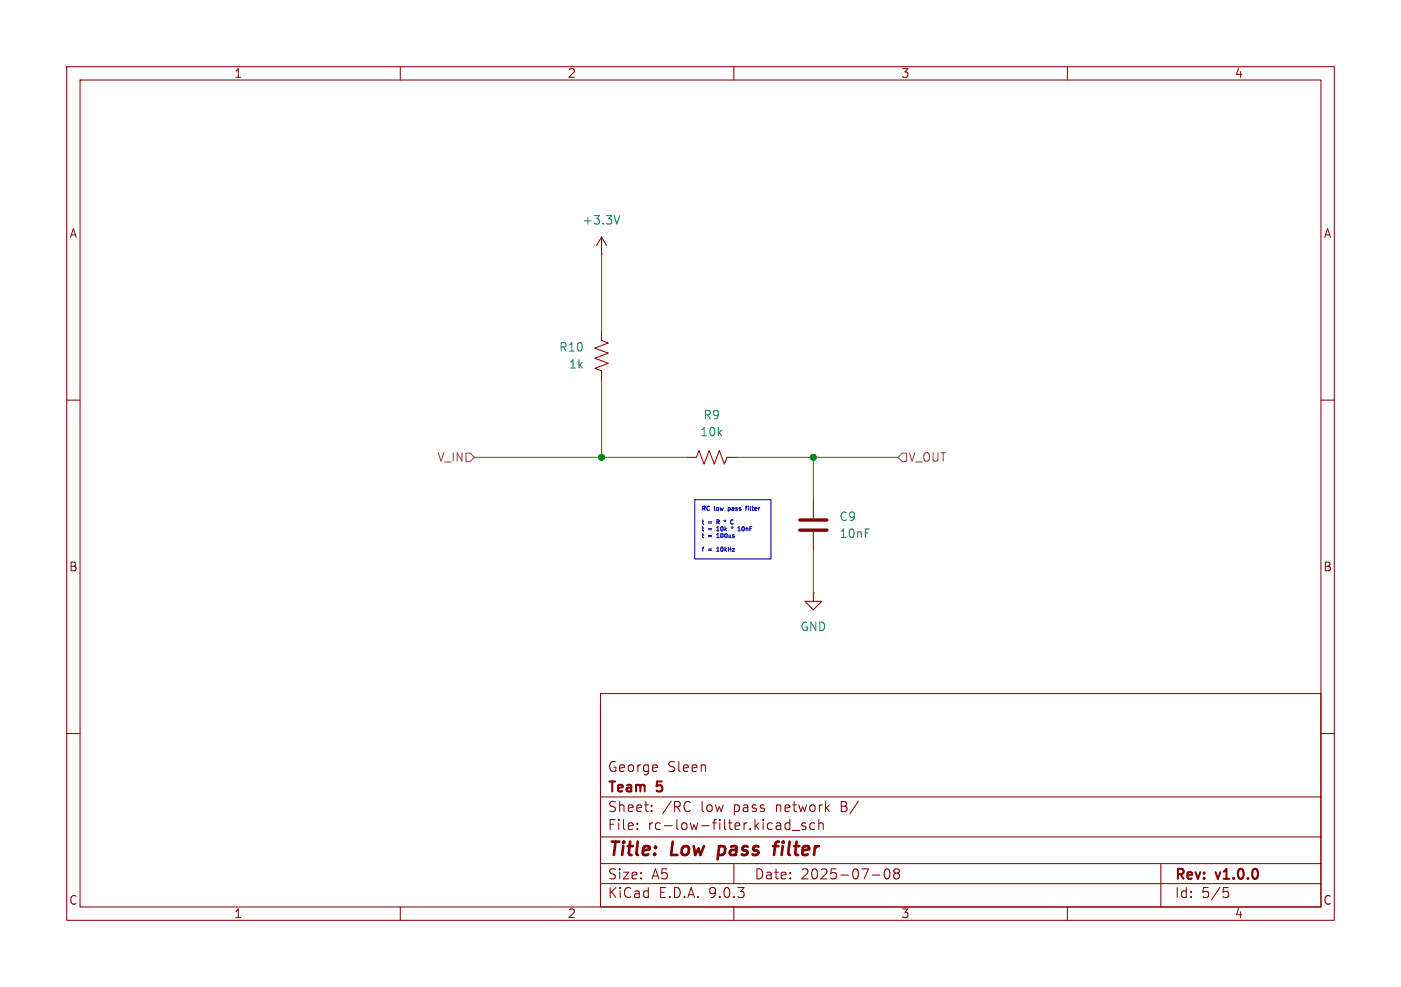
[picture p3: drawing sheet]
<svg xmlns="http://www.w3.org/2000/svg" width="210mm" height="148mm" viewBox="0 0 210 148" stroke-linecap="round" stroke-linejoin="round" font-family="sans-serif">
<path d="M0 0h210v148h-210z" fill="#fff" stroke="#fff" stroke-width=".15"/>
<g fill="none" stroke="#840000" stroke-width=".15">
<path d="M10 10h190v128h-190zM12 12h186v124h-186zM60 10v2M110 10v2M160 10v2M90.2 38.1h.1M90.2 35.6v2.5M90.2 35.6l-.8 1.2M90.2 35.6l.7 1.2M90.2 49.5v1.6l1 .3-2 .8 2 .8-2 .7 2 .8-2 .7 1 .4v1.6M10 60h2M102.9 68.6h1.5l.4-1 .7 2 .8-2 .8 2 .7-2 .8 2 .4-1h1.5"/>
<path d="M121.9 74.9v2.8M121.9 79.8v2.8M198 60h2M121.9 88.9v1.3h1.3l-1.3 1.2-1.3-1.2h1.3M121.9 88.9h.1M10 110h2M90 104h108v32h-108zM90 119.5h108M198 110h2M60 136v2M90 132.5h108M90 129.5h108"/>
<path d="M90 125.5h108M95.5 124.2v.2M95.5 123.5v.1M97.7 121.5v.2M97.7 120.8v.1M110 136v2M110 129.5v3M117.8 124.2l.2 .2 .4-.1M118.4 122.9v1.5M118.4 123.5l-.4-.1-.2 .1M118.7 124.5h1.2M120.8 123.5l-.4-.1-.2 .2v.2l.6 .2v.3h-.6"/>
<path d="M122.1 123.5l-.4-.1-.3 .3v.4l.1 .2h.6M122.8 123.5a.37 .37 0 0 1 .6 .1v.8M122.8 122.9v1.5M130.8 131.2h1.1M132.7 130.4l.3-.1a.94 .94 0 0 1 0 1.5h-.1a.91 .91 0 0 1-.2-1.4zM134.3 130.9l-.3-.3v-.2l.3-.1 .4 .1 .1 .2v.2l-.3 .1M134.3 130.9l-.3 .3v.4l.3 .2 .4-.1 .1-.2v-.4l-.3-.2M134.3 130.9h.2M160 136v2M174 129.5v6.5M183.4 133.1h.7M183.5 133.7h.4l.3 .2v.4l-.2 .2-.5 .1"/>
</g>
<path d="M107.8 126.9l-.2 2M115.9 126.9h.8M116.7 126.2l-.3 .1-.2 .2-.2 1.7" fill="none" stroke="#840000" stroke-width=".4"/>
<path d="M92.9 32.3l-.4 1.3" fill="none" stroke="#008484" stroke-width=".15"/>
<path d="M119.9 78h4.1M119.9 79.5h4.1" fill="none" stroke="#840000" stroke-width=".51"/>
<path d="M69.8 67.9h.7l.6 .7-.6 .6h-.7zM134.6 68.6l.7-.7h.6v1.3h-.6z" fill="none" stroke="#848400" stroke-width=".15"/>
<path d="M90.2 38.1v11.4M90.2 57.2v11.4M71.1 68.6h31.8M110.5 68.6h24.1M121.9 68.6v6.3M121.9 82.6v6.3" fill="none" stroke="#008400" stroke-width=".15"/>
<g fill="none" stroke="#0000c2" stroke-width=".15">
<path d="M104.1 74.9h11.5v8.9h-11.5zM105.3 77.9v.6M105.3 79v.5M105.3 80v.5M105.7 76l-.1-.1h-.3v.6M106.2 78.3h.5M106.2 79.3h.5M106.3 76l-.1-.1-.2 .2M107.1 75.9v.5M107.4 79.6h.4M107.4 79.2l.2-.2v.6M107.5 78.3h.2"/>
<path d="M107.6 78.3l.2 .3M107.8 78.2v-.2l-.3-.1v.7M108.5 78l.2 .1M108.7 77.9v.2M108.7 79v.6M108.8 78l-.1 .1M109.2 76.1v.7M109.2 76.1h.1l.2 .1M109.2 76.5h.1M109.6 79.1h.2M109.7 76.1l.3 .1M109.8 79v.1"/>
<path d="M109.8 79.1l-.1 .1M109.8 79.1v.1M109.9 78l-.2-.1-.2 .2M109.9 79.1h-.1M110.5 76.1l-.2 .1M110.8 79v.6M111 76.1l-.2 .1M111.2 79.2l.1 .3h.2M111.5 79l.1 .2M111.7 76.1h.3M112 75.9l-.2 .1v.5M112.2 75.9h.1"/>
<path d="M112.2 76.1v.4M112.2 75.9h-.1M112.5 75.9v.5M112.7 79h-.3v.6M112.8 75.9v.5M105.5 82l-.2 .1v.6M106.2 80.3h.5M106.2 82.3h.5M106.2 82.5h.5M107.4 80.2l.2-.2v.6M107.4 82.2l.2-.2v.7M107.4 80.6h.4"/>
<path d="M107.4 82.7h.4M108 82.3l.2-.3 .2 .3M108.7 82v.7M109.2 82v.7M109.5 82v.7"/>
</g>
<g fill="#008400" stroke="#008400" stroke-width=".15">
<circle cx="90.2" cy="68.6" r=".46"/>
<circle cx="121.9" cy="68.6" r=".46"/>
</g>
<g font-size="2.8" fill="#840000">
<text x="91" y="128.9">Title:</text>
<text x="100.7" y="128.9">Low</text>
<text x="108.5" y="128.9">pass</text>
<text x="117.7" y="128.9">filter</text>
</g>
<g font-size="2.1" fill="#840000">
<text x="91" y="119.2">Team</text>
<text x="91" y="116">George</text>
<text x="98.5" y="119.2">5</text>
<text x="100" y="116">Sleen</text>
<text x="91" y="124.7">File:</text>
<text x="91" y="122">Sheet:</text>
<text x="97.1" y="124.7">rc-low-filter.kicad_sch</text>
<text x="99.2" y="122">/RC</text>
<text x="105.1" y="122">low</text>
<text x="110.1" y="122">pass</text>
<text x="116.6" y="122">network</text>
<text x="126.4" y="122">B/</text>
<text x="91" y="134.9">KiCad</text>
<text x="91" y="132.1">Size:</text>
<text x="97.7" y="132.1">A5</text>
<text x="98.7" y="134.9">E.D.A.</text>
<text x="106.3" y="134.9">9.0.3</text>
<text x="113" y="132.1">Date:</text>
<text x="120" y="132.1">2025-07-08</text>
<text x="176" y="132.3">Rev:</text>
<text x="176" y="134.9">Id:</text>
<text x="180.1" y="134.9">5/5</text>
<text x="182.4" y="132.3">v1.0.0</text>
</g>
<g font-size="1.8" fill="#840000">
<text x="35" y="11.9">1</text>
<text x="85" y="11.9">2</text>
<text x="135" y="11.9">3</text>
<text x="185" y="11.9">4</text>
<text x="10.3" y="35.9">A</text>
<text x="198.4" y="35.9">A</text>
<text x="10.3" y="85.9">B</text>
<text x="198.3" y="85.9">B</text>
<text x="10.3" y="135.9">C</text>
<text x="35" y="137.9">1</text>
<text x="85" y="137.9">2</text>
<text x="135" y="137.9">3</text>
<text x="185" y="137.9">4</text>
<text x="198.3" y="135.9">C</text>
</g>
<g font-size="1.8" fill="#008484">
<text x="87.2" y="33.9">+3.3V</text>
<text x="83.7" y="52.9">R10</text>
<text x="85.2" y="55.5">1k</text>
<text x="104.9" y="65.6">10k</text>
<text x="105.3" y="63.1">R9</text>
<text x="125.7" y="78.3">C9</text>
<text x="125.7" y="80.9">10nF</text>
<text x="119.9" y="94.8">GND</text>
</g>
<g font-size="1.8" fill="#848400">
<text x="65.5" y="69.4">V_IN</text>
<text x="136.1" y="69.4">V_OUT</text>
</g>
<g font-size=".9" fill="#0000c2">
<text x="105.1" y="77">RC</text>
<text x="107.2" y="77">low</text>
<text x="109.6" y="77">pass</text>
<text x="112.6" y="77">filter</text>
<text x="105.1" y="79">t</text>
<text x="105.1" y="80">t</text>
<text x="105.1" y="81.1">t</text>
<text x="105.1" y="83.1">f</text>
<text x="106.3" y="79">=</text>
<text x="106.3" y="80">=</text>
<text x="106.3" y="81.1">=</text>
<text x="107.9" y="79">R</text>
<text x="107.9" y="80">10k</text>
<text x="107.9" y="81.1">100us</text>
<text x="107.9" y="83.1">10kHz</text>
<text x="109.3" y="79">*</text>
<text x="110.4" y="80">*</text>
<text x="110.6" y="79">C</text>
<text x="111.7" y="80">10nF</text>
</g>
</svg>
